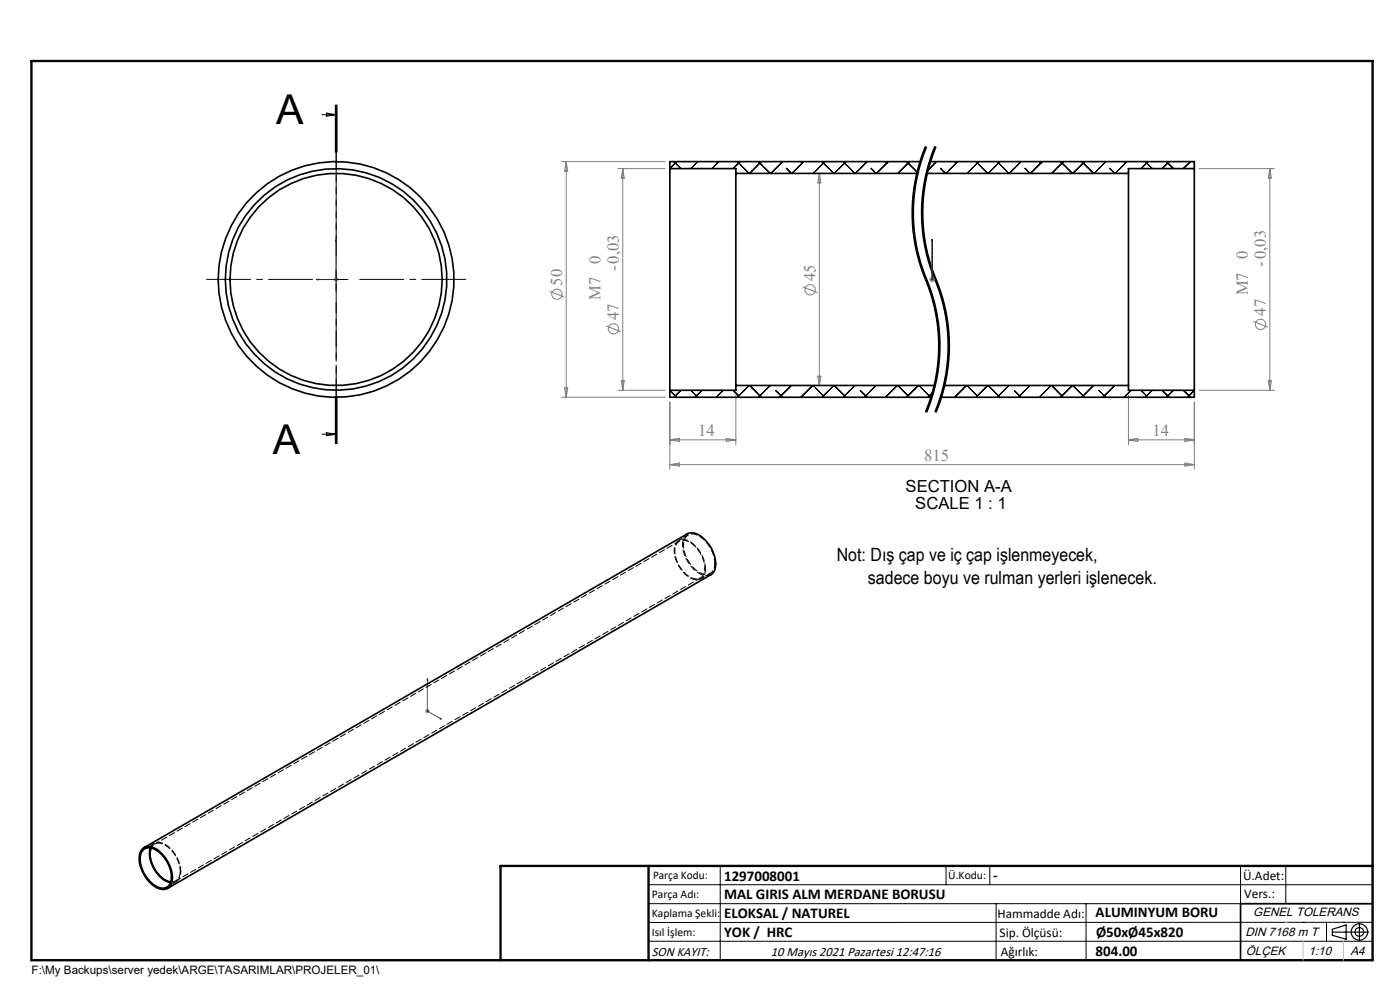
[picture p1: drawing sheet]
<svg xmlns="http://www.w3.org/2000/svg" width="297mm" height="210mm" viewBox="0 0 297 210" stroke-linecap="round" stroke-linejoin="round" font-family="sans-serif">
<g fill="none" stroke="#808080" stroke-width=".21">
<path d="M119.1 34.3h22M120.1 34.3v50M120.1 34.3l.3 2h-.6zM131.1 35.8h10M132.1 35.8v47M132.1 35.8l.3 2h-.6zM173.8 36.8v45M173.8 36.8l.4 2h-.7zM254.4 35.8h16M269.4 35.8l.3 2h-.6zM269.4 35.8v47M70.8 59.3h1"/>
<path d="M70.9 58.9l.7 .7M71.3 58.8v1M71.6 58.9l-.7 .7M197.2 59.3h1.1M197.4 58.9l.7 .7M197.7 58.8v1M198.1 58.9l-.7 .7M116.6 61.8l3.1 1.2M128.6 69.1l3.1 1.3M170.3 60.8l3.1 1.3M173.5 79.8h.7l-.4 2zM265.9 68.2l3.1 1.2"/>
<path d="M119.1 84.3h22M119.8 82.3h.6l-.3 2zM131.1 82.8h10M131.8 80.8h.6l-.3 2zM142.1 85.3v14.2M142.1 93.3h14M142.1 93.3l2-.3v.7zM142.1 98.6l2-.4v.7zM142.1 98.6h111.3M154.1 93l2 .3-2 .4zM156.1 83.8v10.5M239.4 93.3h14"/>
<path d="M239.4 83.8v10.5M239.4 93.3l2-.3v.7zM251.4 93l2 .3-2 .4zM251.4 98.2l2 .4-2 .3zM253.4 85.3v14.2M254.4 82.8h16M269.1 80.8h.6l-.3 2zM90.2 150.8h1M90.3 150.5l.7 .7M90.7 150.3v1M91 150.5l-.7 .7"/>
<circle cx="118.2" cy="62.4" r="1.1"/>
<circle cx="130.2" cy="69.8" r="1.09"/>
<circle cx="171.9" cy="61.5" r="1.09"/>
<circle cx="267.4" cy="68.8" r="1.09"/>
</g>
<path d="M196.5 31.1a36.6 36.6 0 0 0 0 28.2M198.5 31.1a36.6 36.6 0 0 0 0 28.2M196.5 59.3a36.6 36.6 0 0 1 0 28.1M198.5 59.3a36.6 36.6 0 0 1 0 28.1" fill="none" stroke="#000" stroke-width=".21" stroke-dasharray="6.3 1.3 1.3 1.3" stroke-dashoffset="4" stroke-linecap="butt"/>
<g fill="none" stroke="#000" stroke-width=".21">
<path d="M68.3 24.3h3M69.3 24l2 .3-2 .4zM71.1 22.3v10M71.3 22.3v10M71.5 22.3v10M195.4 33.5a36.8 36.8 0 0 0-1.9 11.2M196.3 31l-.9 2.5M196.5 31.1a37.1 37.1 0 0 0 .6 29.8 36.6 36.6 0 0 1-.6 26.5M196.6 31.2a36.4 36.4 0 0 0-1.4 23.9M197.4 33.5a37 37 0 0 0-1.9 11.2M198 31.8l-.6 1.7M198.3 31l-.3 .8"/>
<path d="M198.5 31.1a37 37 0 0 0 .6 29.8 36.6 36.6 0 0 1-.6 26.5M198.6 31.2a36.4 36.4 0 0 0-1.4 23.9M68.8 59.3h5M71.3 56.8v5M193.5 44.7a36.8 36.8 0 0 0 1.9 12.2M195.2 55.1l1.3 3.7M195.4 56.9l.2 .8a37.7 37.7 0 0 1 3.4 18.7M195.5 44.7a36.8 36.8 0 0 0 2.5 13.8M196.5 58.8l.1 .4zM196.6 59.2l.3 .8M197.2 55.1l1.7 4.9M198 58.5a36.8 36.8 0 0 1 3 17.9"/>
<path d="M196.9 60l1.2 3.3M198.1 63.4l.2 .8M198.3 64.2l.6 2.6M198.6 79l-1.1 5.1M198.9 79.9l-1.1 4.3M198.9 66.8l.1 .8M198.9 60l1.2 3.3M199 76.4l-.4 2.6M199 79.1l-.1 .8M199 67.7a36.8 36.8 0 0 1 .4 7.8M199.4 75.6l-.4 3.4M200.1 63.4l.2 .8"/>
<path d="M200.3 64.2l.2 .9M200.5 65.1l.5 2.5M200.6 79l-1.1 5.1M201 76.4l-.4 2.6M201 79.1l-.5 2.5M201 67.7a36.8 36.8 0 0 1 .4 7.8M201.4 75.6l-.4 3.4M68.3 92.1h3M69.3 91.8l2 .3-2 .3zM71.1 84.1v10M71.3 84.1v10M71.5 84.1v10z"/>
<path d="M197.5 84.1l-1.2 3.3M197.8 84.2l-1.2 3.3M199.5 84.1l-1.2 3.3M199.8 84.2l-1.2 3.3M200.5 81.6l-.7 2.6M137.6 187.7h153.6M137.6 191.7h153.6M137.6 199.7h153.6M152.8 183.7v20M200.7 183.7v4M210 183.7v4M211.3 191.7v12"/>
<path d="M230.4 191.7v12M263.2 183.7v20M272.8 183.7v8M276.4 195.6h.1M281.4 195.6v4.1M285 195.6h.1M291.2 195.6l-153.6 .1"/>
</g>
<g fill="none" stroke="#000" stroke-width=".25">
<path d="M282.6 197.7h7.8M282.6 197.1l3-.9v3l-3-.8zM288.4 195.8v3.8M106.2 203.7h185"/>
<circle cx="288.4" cy="197.7" r="1.74"/>
<circle cx="288.4" cy="197.7" r=".93"/>
</g>
<path d="M67.1 59.3l.4-.1v.2zM71.3 50.8l.1 .4h-.2zM71.3 50.8v8.5h-4.2M197.7 59.2v.2zM197.7 50.8v.4v-.4M197.7 59.3h.1M197.7 50.8v8.5M90.7 143.9l.1 .4-.2-.1zM90.7 143.9v6.9l3 1.8M93.4 152.3l.3 .3-.3-.1z" fill="none" stroke="#00f" stroke-width=".21"/>
<path d="M66.3 59.3h-22.5M71.3 54.3v-22.5M76.3 59.3h22.5M71.3 64.3v22.5" fill="none" stroke="#000" stroke-width=".21" stroke-dasharray="15.2 1.3 1.3 1.3" stroke-dashoffset="5.9"/>
<path d="M71.3 22.3v71.8" fill="none" stroke="#000" stroke-width=".21" stroke-dasharray="6.3 1.3 1.3 1.3" stroke-dashoffset="2.8"/>
<path d="M291.2 191.7h-28v12" fill="none" stroke="#000" stroke-width=".35"/>
<path d="M6.7 12.9h284.5v190.8h-284.5zM137.6 183.7v20M291.2 183.7h-185v20" fill="none" stroke="#000" stroke-width=".5"/>
<path d="M276.4 199.7v4M285 199.7v4" fill="none" stroke="#c0c0c0" stroke-width=".21"/>
<path d="M272.8 195.6h.1" fill="none" stroke="#c0c0c0" stroke-width=".25"/>
<g fill="#00f">
<path d="M67.1 59.3l.4 .1v-.2zM71.3 50.8l-.1 .4h.2z"/>
<path d="M93.4 152.3l.3 .3-.3-.1zM90.7 143.9l.1 .4-.2-.1z"/>
<path d="M197.7 59.2v.2zM197.7 50.8v.4zM197.7 59.2v.2zM197.7 50.8v.4z"/>
</g>
<g fill="none" stroke="#000" stroke-width=".35">
<path d="M142.1 35.8v47M142.1 35.8h14v1M156.1 36.8v45M156.1 36.8h38.5M195.3 34.3h-53.2v1.5M196.6 36.8h42.8M197.3 34.3h56.1v1.5M239.4 36.8v45M253.4 35.8v47M253.4 35.8h-14v1M142.1 82.8v1.5h55.5M156.1 81.8h42.2"/>
<path d="M156.1 81.8v1h-14M200.3 81.8h39.1M239.4 81.8v1h14M253.4 82.8v1.5h-53.8M30.6 179.8l115.2-66.6a3.4 3.4 0 0 1 3.8 1.4 6.4 6.4 0 0 1 1.8 6.7l-.6 .6-115.2 66.5M31.9 179.8a6.6 6.6 0 0 0 4.3 7.4M32.1 179.9a6.3 6.3 0 0 0 3.9 7.1l.2 .1M30.2 180a2.79 2.79 0 0 1 3.8 .7 7 7 0 0 1 2.4 6.8 2.08 2.08 0 0 1-3.2 .8 7.3 7.3 0 0 1-3.5-7.3zM30.4 180.2a2.52 2.52 0 0 1 3.4 .6 6.6 6.6 0 0 1 2.4 6.5 1.99 1.99 0 0 1-3.3 .6 6.8 6.8 0 0 1-3-6.8z"/>
<circle cx="71.3" cy="59.3" r="25"/>
<circle cx="71.3" cy="59.3" r="22.5"/>
<circle cx="71.3" cy="59.3" r="23.5"/>
</g>
<g fill="none" stroke="#000" stroke-width=".21">
<path d="M142.9 34.3l1.6 1.5M143.5 34.3l-1.4 1.4M148.1 34.3l-1.6 1.5M148.9 35.7v.1M151.9 34.3l.3 .3M152.5 34.3l-1.5 1.5M156.4 34.3l2.5 2.5M157 34.3l-1.5 1.5M160.9 34.3l2.5 2.5M161.5 34.3l-2.5 2.5M166 34.3l-2.5 2.5M166.8 35.7l1.1 1.1"/>
<path d="M169.9 34.3l.3 .3M170.5 34.3l-2.5 2.5M172.8 36.5l-.3 .3M174.4 34.3l2.5 2.5M175 34.3l-2 2M178.9 34.3l2.5 2.5M179.5 34.3l-2.5 2.5M184 34.3l-2.5 2.5M184.8 35.7l1 1.1M187.9 34.3l.3 .3M188.5 34.3l-2.6 2.5M192.3 34.3l2.3 2.3"/>
<path d="M192.9 34.3l-2.4 2.5M198.6 34.3l-1.9 1.9M199.5 35.7l1.1 1.1M202.5 34.3l.3 .3M203.2 34.3l-2.5 2.5M207 34.3l2.5 2.5M207.6 34.3l-2.5 2.5M211.5 34.3l2.5 2.5M212.1 34.3l-2.5 2.5M216.6 34.3l-2.5 2.5M217.5 35.7l1 1.1M220.5 34.3l.3 .3"/>
<path d="M221.1 34.3l-2.5 2.5M225 34.3l2.5 2.5M225.6 34.3l-2.5 2.5M229.5 34.3l2.5 2.5M230.1 34.3l-2.5 2.5M234.6 34.3l-2.5 2.5M235.4 35.7l1.1 1.1M238.5 34.3l.3 .3M239.1 34.3l-2.5 2.5M243 34.3l1.4 1.5M243.6 34.3l-1.5 1.5M247.4 34.3l1.6 1.5"/>
<path d="M248 34.3l-1.4 1.5M252.6 34.3l-1.6 1.5M253.4 35.7h.1M142.1 82.8l1.4 1.5M144.5 82.8l-1.6 1.5M146.6 82.9l1.5 1.4M148.9 82.8l-1.5 1.5M153.4 82.8l-1.5 1.5M155.5 82.8l1.2 1.2M158.9 81.8l-2.5 2.5M159 81.8l2.5 2.5M163.4 81.8l-2.5 2.5"/>
<path d="M164.6 82.9l1.4 1.4M167.9 81.8l-2.5 2.5M172.4 81.8l-2.5 2.5M172.5 81.8l.3 .2M173 82.3l1.7 1.7M176.9 81.8l-2.5 2.5M177 81.8l2.5 2.5M181.4 81.8l-2.5 2.5M182.5 82.9l1.5 1.4M185.8 81.8l-2.4 2.5M190.4 81.8l-2.5 2.5M190.5 81.8l2.2 2.2"/>
<path d="M194.8 81.8l-2.5 2.5M194.9 81.8l2.5 2.5M197.9 83.2l-1.1 1.1M200.6 81.8l-.4 .4M205 81.8l-2.5 2.5M205.1 81.8l2.2 2.2M209.5 81.8l-2.5 2.5M209.6 81.8l2.5 2.5M214 81.8l-2.5 2.5M215.2 82.9l1.4 1.4M218.5 81.8l-2.5 2.5M223 81.8l-2.5 2.5"/>
<path d="M223.1 81.8l2.2 2.2M227.5 81.8l-2.5 2.5M227.6 81.8l2.5 2.5M232 81.8l-2.5 2.5M233.2 82.9l1.4 1.4M236.5 81.8l-2.5 2.5M240 82.8l-1.5 1.5M242.1 82.8l1.1 1.2M244.4 82.8l-1.4 1.5M246.6 82.8l1.4 1.5M249 82.8l-1.6 1.5M251.1 82.9l1.5 1.4"/>
<path d="M253.4 82.8l-1.5 1.5"/>
</g>
<path d="M145.8 113.2a3.1 3.1 0 0 0-.9 3.6 6.9 6.9 0 0 0 4.8 5.3l1.1-.2" fill="none" stroke="#000" stroke-width=".21" stroke-dasharray="1.3 .6"/>
<path d="M38.4 184.9a7 7 0 0 0-4.3-6.2 1.74 1.74 0 0 0-2.2 1.1" fill="none" stroke="#000" stroke-width=".21" stroke-dasharray="1.3 .6" stroke-dashoffset=".1"/>
<path d="M149.5 120.5a6.6 6.6 0 0 0-4.1-5.9 1.87 1.87 0 0 0-2.2 2.3 6.6 6.6 0 0 0 4.1 5.9 1.87 1.87 0 0 0 2.2-2.3M36.2 187.2a1.96 1.96 0 0 0 2.2-2.3" fill="none" stroke="#000" stroke-width=".21" stroke-dasharray="1.3 .6" stroke-dashoffset=".7"/>
<path d="M146 113.5l-2 1.1M148.7 122.8l2-1.2M32.7 178.9l-2 1.1M35.4 188.2l2-1.2M38.2 184.8a6.6 6.6 0 0 0-4.1-5.9l-1.1 .1-.5 .3-.4 .6" fill="none" stroke="#000" stroke-width=".21" stroke-dasharray="1.3 .6" stroke-dashoffset=".4"/>
<path d="M36.2 187.1a1.87 1.87 0 0 0 2-2.3" fill="none" stroke="#000" stroke-width=".21" stroke-dasharray="1.3 .6" stroke-dashoffset="-.1"/>
<path d="M144.1 114.8l-111.3 64.3M151.6 119.5a7 7 0 0 0-4.2-6.2 1.9 1.9 0 0 0-2.4 2.1 6.8 6.8 0 0 0 4.4 6.4 1.96 1.96 0 0 0 2.2-2.3M149.7 120.6a7 7 0 0 0-4.3-6.1 1.9 1.9 0 0 0-2.4 2.1 6.8 6.8 0 0 0 4.4 6.4 1.96 1.96 0 0 0 2.3-2.4M37.3 186.9l111.3-64.3" fill="none" stroke="#000" stroke-width=".21" stroke-dasharray="1.3 .6" stroke-dashoffset=".2"/>
<g font-size="8.7">
<text x="58.6" y="26.3">A</text>
<text x="57.9" y="96.3">A</text>
</g>
<g font-size="3.9">
<text x="177.5" y="118.9">Not: Dış çap ve iç çap işlenmeyecek,</text>
<text x="184.1" y="123.8">sadece boyu ve rulman yerleri işlenecek.</text>
</g>
<g font-size="3.5" fill="#808080">
<text x="127.4" y="55.9" transform="rotate(-90 127.4 55.9)">0</text>
<text x="131.3" y="57.5" transform="rotate(-90 131.3 57.5)">-0,03</text>
<text x="173" y="59.7" transform="rotate(-90 173 59.7)">45</text>
<text x="264.7" y="55" transform="rotate(-90 264.7 55)">0</text>
<text x="268.6" y="56.5" transform="rotate(-90 268.6 56.5)">-0,03</text>
<text x="119.3" y="60.6" transform="rotate(-90 119.3 60.6)">50</text>
<text x="127.4" y="63.6" transform="rotate(-90 127.4 63.6)">M7</text>
<text x="264.7" y="62.6" transform="rotate(-90 264.7 62.6)">M7</text>
<text x="131.3" y="67.9" transform="rotate(-90 131.3 67.9)">47</text>
<text x="268.6" y="67" transform="rotate(-90 268.6 67)">47</text>
<text x="148.1" y="92.5">14</text>
<text x="244.5" y="92.5">14</text>
<text x="196" y="97.7">815</text>
</g>
<g font-size="3.5">
<text x="192.1" y="104.4">SECTION A-A</text>
<text x="194.2" y="107.9">SCALE 1 : 1</text>
</g>
<g font-size="3.2">
<text x="153.6" y="186.8">1297008001</text>
<text x="153.6" y="190.8">MAL GIRIS ALM MERDANE BORUSU</text>
<text x="210.7" y="186.6">-</text>
<text x="153.6" y="194.8">ELOKSAL / NATUREL</text>
<text x="232.4" y="194.5">ALUMINYUM BORU</text>
<text x="153.6" y="198.8">YOK / HRC</text>
<text x="232.4" y="202.8">804.00</text>
<text x="232.5" y="198.8">Ø50xØ45x820</text>
</g>
<g font-size="2.8">
<text x="263.7" y="186.7">Ü.Adet:</text>
<text x="263.9" y="190.5">Vers.:</text>
<text x="211.6" y="194.8">Hammadde Adı:</text>
<text x="138.3" y="202.8">SON KAYIT:</text>
<text x="163.6" y="202.8">10 Mayıs 2021 Pazartesi 12:47:16</text>
<text x="212.1" y="198.7">Sip. Ölçüsü:</text>
<text x="212.3" y="202.7">Ağırlık:</text>
</g>
<g font-size="2.6">
<text x="265.9" y="194.4">GENEL TOLERANS</text>
<text x="264.2" y="198.5">DIN 7168 m T</text>
<text x="264.3" y="202.6">ÖLÇEK</text>
<text x="277.6" y="202.6">1:10</text>
<text x="286.5" y="202.6">A4</text>
</g>
<g font-size="2.5">
<text x="138.3" y="190.5">Parça Adı:</text>
<text x="138.5" y="186.5">Parça Kodu:</text>
<text x="201.2" y="186.5">Ü.Kodu:</text>
<text x="138.3" y="194.5">Kaplama Şekli:</text>
<text x="138.3" y="198.6">Isıl İşlem:</text>
<text x="6.7" y="206.7">F:\My Backups\server yedek\ARGE\TASARIMLAR\PROJELER_01\</text>
</g>
</svg>
